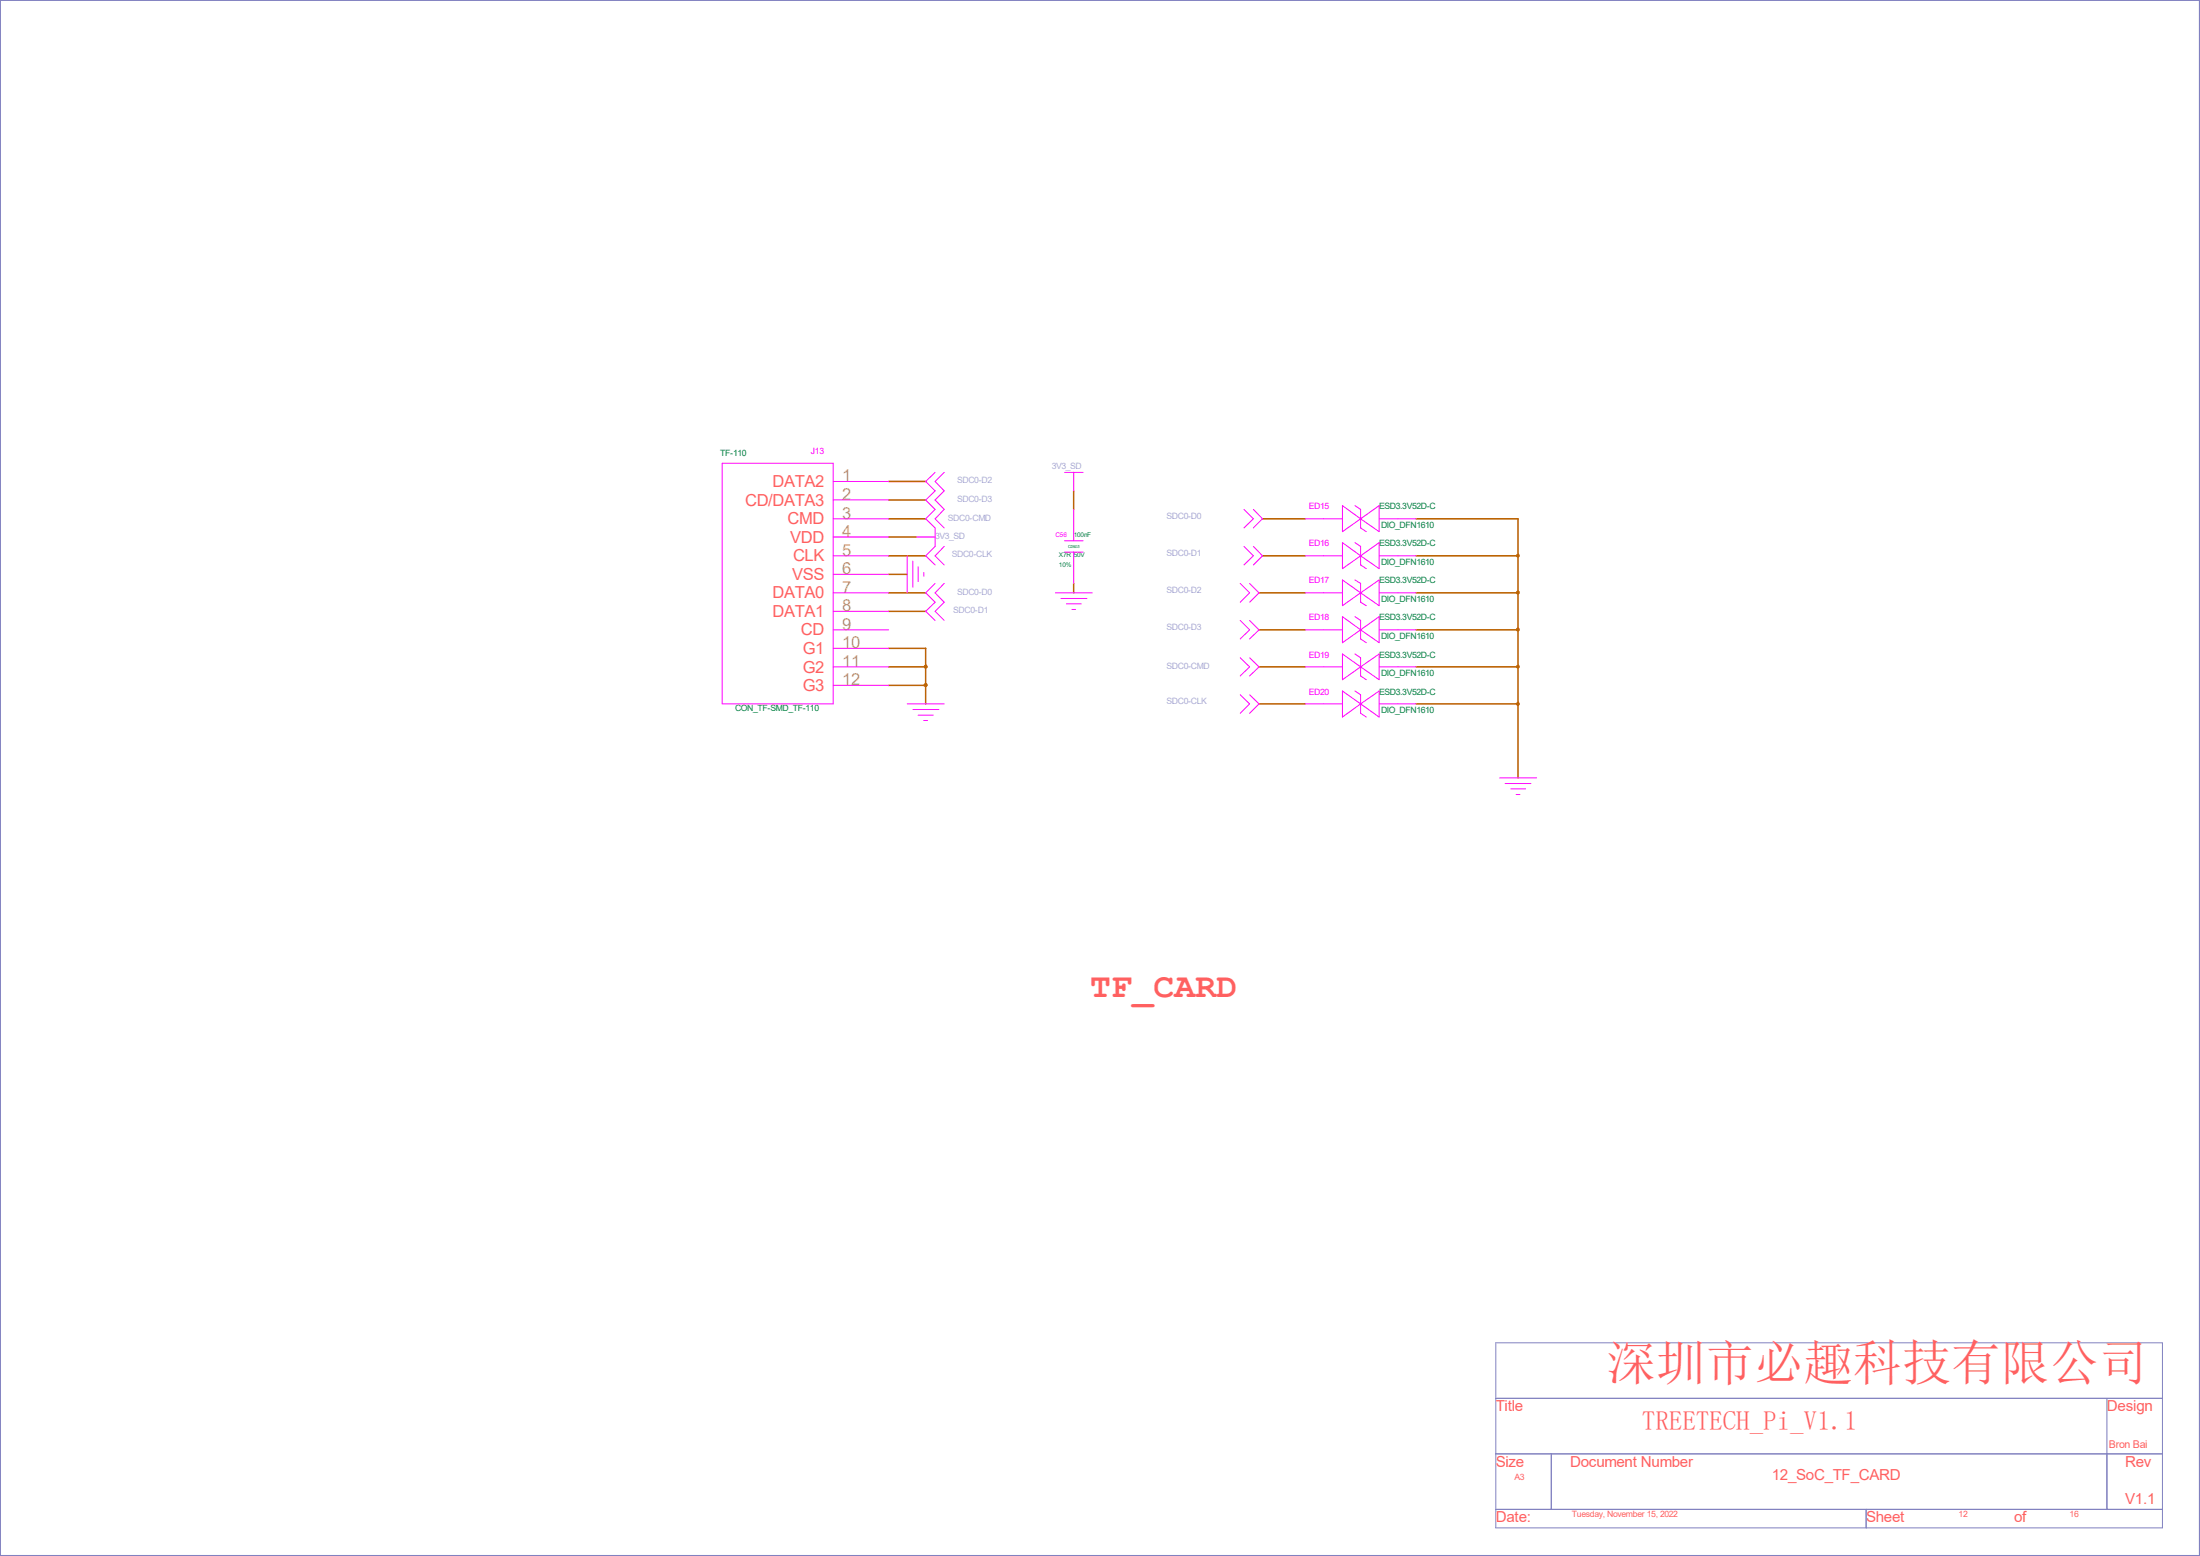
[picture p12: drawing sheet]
<svg xmlns="http://www.w3.org/2000/svg" width="297mm" height="210mm" viewBox="0 0 297 210" stroke-linecap="round" stroke-linejoin="round" font-family="sans-serif">
<g fill="none" stroke="#bb6200" stroke-width=".21">
<path d="M120 70h5M120 75h5M120 77.5h2.5M120 72.5h3.7M120 67.5h5M120 65h5M144.9 66.3v2.4M144.9 78.7v1.3M170.4 70h5.8M170.4 75h5.8M191.2 70h13.7v35M191.2 75h13.7"/>
<path d="M120 80h5M120 90h5M120 87.5h5v7.5M120 92.5h5M120 82.5h5M170 80h6.2M170 85h6.2M170 90h6.2M170 95h6.2M191.2 80h13.7M191.2 85h13.7M191.2 90h13.7"/>
<path d="M191.2 95h13.7"/>
</g>
<circle cx="204.9" cy="95" r=".2" fill="#bb6200"/>
<circle cx="204.9" cy="95" r=".2" fill="none" stroke="#bb6200" stroke-width=".14"/>
<circle cx="125" cy="90" r=".2" fill="#bb6200"/>
<circle cx="125" cy="90" r=".2" fill="none" stroke="#bb6200" stroke-width=".14"/>
<circle cx="125" cy="92.5" r=".21" fill="#bb6200"/>
<circle cx="125" cy="92.5" r=".21" fill="none" stroke="#bb6200" stroke-width=".14"/>
<circle cx="204.9" cy="85" r=".2" fill="#bb6200"/>
<circle cx="204.9" cy="85" r=".2" fill="none" stroke="#bb6200" stroke-width=".14"/>
<circle cx="204.9" cy="90" r=".19" fill="#bb6200"/>
<circle cx="204.9" cy="90" r=".19" fill="none" stroke="#bb6200" stroke-width=".14"/>
<circle cx="204.9" cy="75" r=".19" fill="#bb6200"/>
<circle cx="204.9" cy="75" r=".19" fill="none" stroke="#bb6200" stroke-width=".14"/>
<circle cx="204.9" cy="80" r=".2" fill="#bb6200"/>
<circle cx="204.9" cy="80" r=".2" fill="none" stroke="#bb6200" stroke-width=".14"/>
<path d="M0 0h296.9v209.9h-296.9zM201.9 181.2h90v25h-90zM201.9 188.7h90M201.9 196.2h90M209.4 196.2v7.5M284.4 188.7v15M0 209.9h.1M201.9 203.7h90M251.9 203.7v2.5" fill="none" stroke="#8181c0" stroke-width=".14"/>
<g fill="none" stroke="#f0f" stroke-width=".14">
<path d="M97.5 62.5h15v32.5h-15zM112.5 70h7.5M112.5 75h7.5M112.5 67.5h7.5M112.5 72.5h7.5M112.5 77.5h7.5M112.5 65h7.5M122.5 75v5M123.2 75.7v3.5M123.7 72.5h2.5M124 76.5v2M124.7 77.3v.5"/>
<path d="M126.2 63.8l-1.2 1.2 1.2 1.3-1.2 1.2 1.2 1.2-1.2 1.3 1.2 1.2v2.5l-1.2 1.3 1.2 1.2M126.2 78.7l-1.2 1.3 1.2 1.3-1.2 1.2 1.2 1.2M127.5 63.8l-1.3 1.2 1.3 1.3-1.3 1.2 1.3 1.2-1.3 1.3 1.3 1.2M127.5 78.7l-1.3 1.3 1.3 1.3-1.3 1.2 1.3 1.2M127.5 73.7l-1.3 1.3 1.3 1.2M143.7 73h2.5M143.7 74.5h2.5M143.7 63.8h2.5M144.9 63.8v2.5M144.9 68.7v4.3M144.9 74.5v4.2M167.4 78.7l1.3 1.3-1.3 1.3"/>
<path d="M167.9 68.7l1.3 1.3-1.3 1.2M167.9 73.7l1.3 1.3-1.3 1.2M168.7 78.7l1.3 1.3-1.3 1.3M169.2 68.7l1.2 1.3-1.2 1.2M169.2 73.7l1.2 1.3-1.2 1.2M176.2 70h5M176.2 75h5M181.2 68.2l2.5 1.8-2.5 1.8zM181.2 73.2l2.5 1.8-2.5 1.8zM181.2 78.3l2.5 1.7-2.5 1.7zM182.9 68.2l.8 .5v2.5l.7 .6M182.9 73.2l.8 .5v2.5l.7 .6"/>
<path d="M182.9 78.3l.8 .4v2.6l.7 .4M183.7 70h.1M183.7 75h.1M183.7 70l2.5-1.8v3.6zM183.7 75l2.5-1.8v3.6zM186.2 70h5M186.2 75h5M112.5 85h7.5M112.5 80h7.5M112.5 82.5h7.5M112.5 87.5h7.5M112.5 90h7.5"/>
<path d="M112.5 92.5h7.5M122.5 95h5M123.2 95.8h3.5M124 96.5h2M124.7 97.2h.5M142.5 80h4.9M143.2 80.8h3.5M144 81.5h2M144.7 82.3h.5M167.4 93.8l1.3 1.2-1.3 1.3M167.4 83.7l1.3 1.3-1.3 1.2M167.4 88.8l1.3 1.2-1.3 1.2"/>
<path d="M168.7 93.8l1.3 1.2-1.3 1.3M168.7 83.7l1.3 1.3-1.3 1.2M168.7 88.8l1.3 1.2-1.3 1.2M176.2 85h5M176.2 95h5M176.2 80h5M176.2 90h5M181.2 83.2l2.5 1.8-2.5 1.7zM181.2 88.3l2.5 1.7-2.5 1.7zM181.2 93.3l2.5 1.7-2.5 1.8zM182.9 83.2l.8 .5v2.5l.7 .5M182.9 88.3l.8 .5v2.4l.7 .5"/>
<path d="M182.9 93.3l.8 .5v2.5l.7 .5M183.7 85h.1M183.7 95h.1M183.7 80h.1M183.7 90h.1M183.7 80l2.5-1.7v3.4zM183.7 85l2.5-1.8v3.5zM183.7 90l2.5-1.7v3.4zM183.7 95l2.5-1.7v3.5zM186.2 85h5M186.2 95h5M186.2 80h5"/>
<path d="M186.2 90h5M202.4 105h5M203.2 105.7h3.5M204 106.5h2M204.7 107.2h.5"/>
</g>
<text font-size="6.6" fill="#ff6060" x="216.9" y="186.2">深圳市必趣科技有限公司</text>
<text font-size="4.7" fill="#ff6060" x="147.2" y="134.5">TF_CARD</text>
<text font-size="3.6" fill="#ff6060" x="221.7" y="193">TREETECH_Pi_V1.1</text>
<g font-size="2.2" fill="#ff6060">
<text x="104.3" y="65.7">DATA2</text>
<text x="100.6" y="68.2">CD/DATA3</text>
<text x="106.3" y="70.8">CMD</text>
<text x="106.7" y="73.2">VDD</text>
<text x="107.1" y="75.8">CLK</text>
<text x="104.3" y="80.8">DATA0</text>
<text x="104.3" y="83.3">DATA1</text>
<text x="106.9" y="78.3">VSS</text>
<text x="108.1" y="85.8">CD</text>
<text x="108.4" y="88.3">G1</text>
<text x="108.4" y="90.8">G2</text>
<text x="108.4" y="93.3">G3</text>
</g>
<g font-size="2.2" fill="#b7b76a">
<text x="113.7" y="65">1</text>
<text x="113.7" y="67.5">2</text>
<text x="113.7" y="70">3</text>
<text x="113.7" y="72.5">4</text>
<text x="113.7" y="75">5</text>
<text x="113.7" y="77.5">6</text>
<text x="113.7" y="80">7</text>
<text x="113.7" y="82.5">8</text>
<text x="113.7" y="85">9</text>
<text x="113.7" y="87.5">10</text>
<text x="113.7" y="90">11</text>
<text x="113.7" y="92.5">12</text>
</g>
<g font-size="2" fill="#ff6060">
<text x="201.9" y="190.5">Title</text>
<text x="284.4" y="190.5">Design</text>
<text x="201.9" y="198">Size</text>
<text x="212" y="198">Document Number</text>
<text x="286.9" y="198">Rev</text>
<text x="239.2" y="199.7">12_SoC_TF_CARD</text>
<text x="286.9" y="202.9">V1.1</text>
<text x="201.9" y="205.4">Date:</text>
<text x="251.9" y="205.4">Sheet</text>
<text x="271.9" y="205.4">of</text>
</g>
<text font-size="1.4" fill="#ff6060" x="284.7" y="195.5">Bron Bai</text>
<g font-size="1.2" fill="#008040">
<text x="97.2" y="61.5">TF-110</text>
<text x="186.2" y="68.7">ESD3.3V52D-C</text>
<text x="186.4" y="71.2">DIO_DFN1610</text>
<text x="186.2" y="73.7">ESD3.3V52D-C</text>
<text x="186.4" y="76.2">DIO_DFN1610</text>
<text x="186.2" y="83.7">ESD3.3V52D-C</text>
<text x="186.2" y="78.7">ESD3.3V52D-C</text>
<text x="186.4" y="81.3">DIO_DFN1610</text>
<text x="186.2" y="88.8">ESD3.3V52D-C</text>
<text x="186.4" y="86.2">DIO_DFN1610</text>
<text x="186.2" y="93.8">ESD3.3V52D-C</text>
<text x="186.4" y="91.2">DIO_DFN1610</text>
<text x="99.2" y="96">CON_TF-SMD_TF-110</text>
<text x="186.4" y="96.3">DIO_DFN1610</text>
</g>
<g font-size="1.2" fill="#f0f">
<text x="109.5" y="61.3">J13</text>
<text x="176.7" y="68.7">ED15</text>
<text x="176.7" y="73.7">ED16</text>
<text x="176.7" y="83.7">ED18</text>
<text x="176.7" y="78.7">ED17</text>
<text x="176.7" y="88.8">ED19</text>
<text x="176.7" y="93.8">ED20</text>
</g>
<g font-size="1.2" fill="#aaaad5">
<text x="129.2" y="65.2">SDC0-D2</text>
<text x="142" y="63.2">3V3_SD</text>
<text x="128" y="70.3">SDC0-CMD</text>
<text x="129.2" y="67.7">SDC0-D3</text>
<text x="157.5" y="70">SDC0-D0</text>
<text x="126.2" y="72.7">3V3_SD</text>
<text x="128.5" y="75.2">SDC0-CLK</text>
<text x="157.5" y="75">SDC0-D1</text>
<text x="128.7" y="82.8">SDC0-D1</text>
<text x="129.2" y="80.3">SDC0-D0</text>
<text x="157.5" y="80">SDC0-D2</text>
<text x="157.5" y="85">SDC0-D3</text>
<text x="157.5" y="95">SDC0-CLK</text>
<text x="157.5" y="90.3">SDC0-CMD</text>
</g>
<g font-size="1.2" fill="#ff6060">
<text x="204.5" y="199.7">A3</text>
<text x="212.2" y="204.7">Tuesday, November 15, 2022</text>
<text x="264.4" y="204.7">12</text>
<text x="279.4" y="204.7">16</text>
</g>
<text font-size=".9" fill="#f0f" x="142.5" y="72.5">C56</text>
<g font-size=".9" fill="#008040">
<text x="143" y="76.5">10%</text>
<text x="143" y="75.2">X7R 50V</text>
<text x="144.9" y="72.5">100nF</text>
</g>
<text font-size=".6" fill="#008040" x="144.2" y="74">C0603</text>
</svg>
